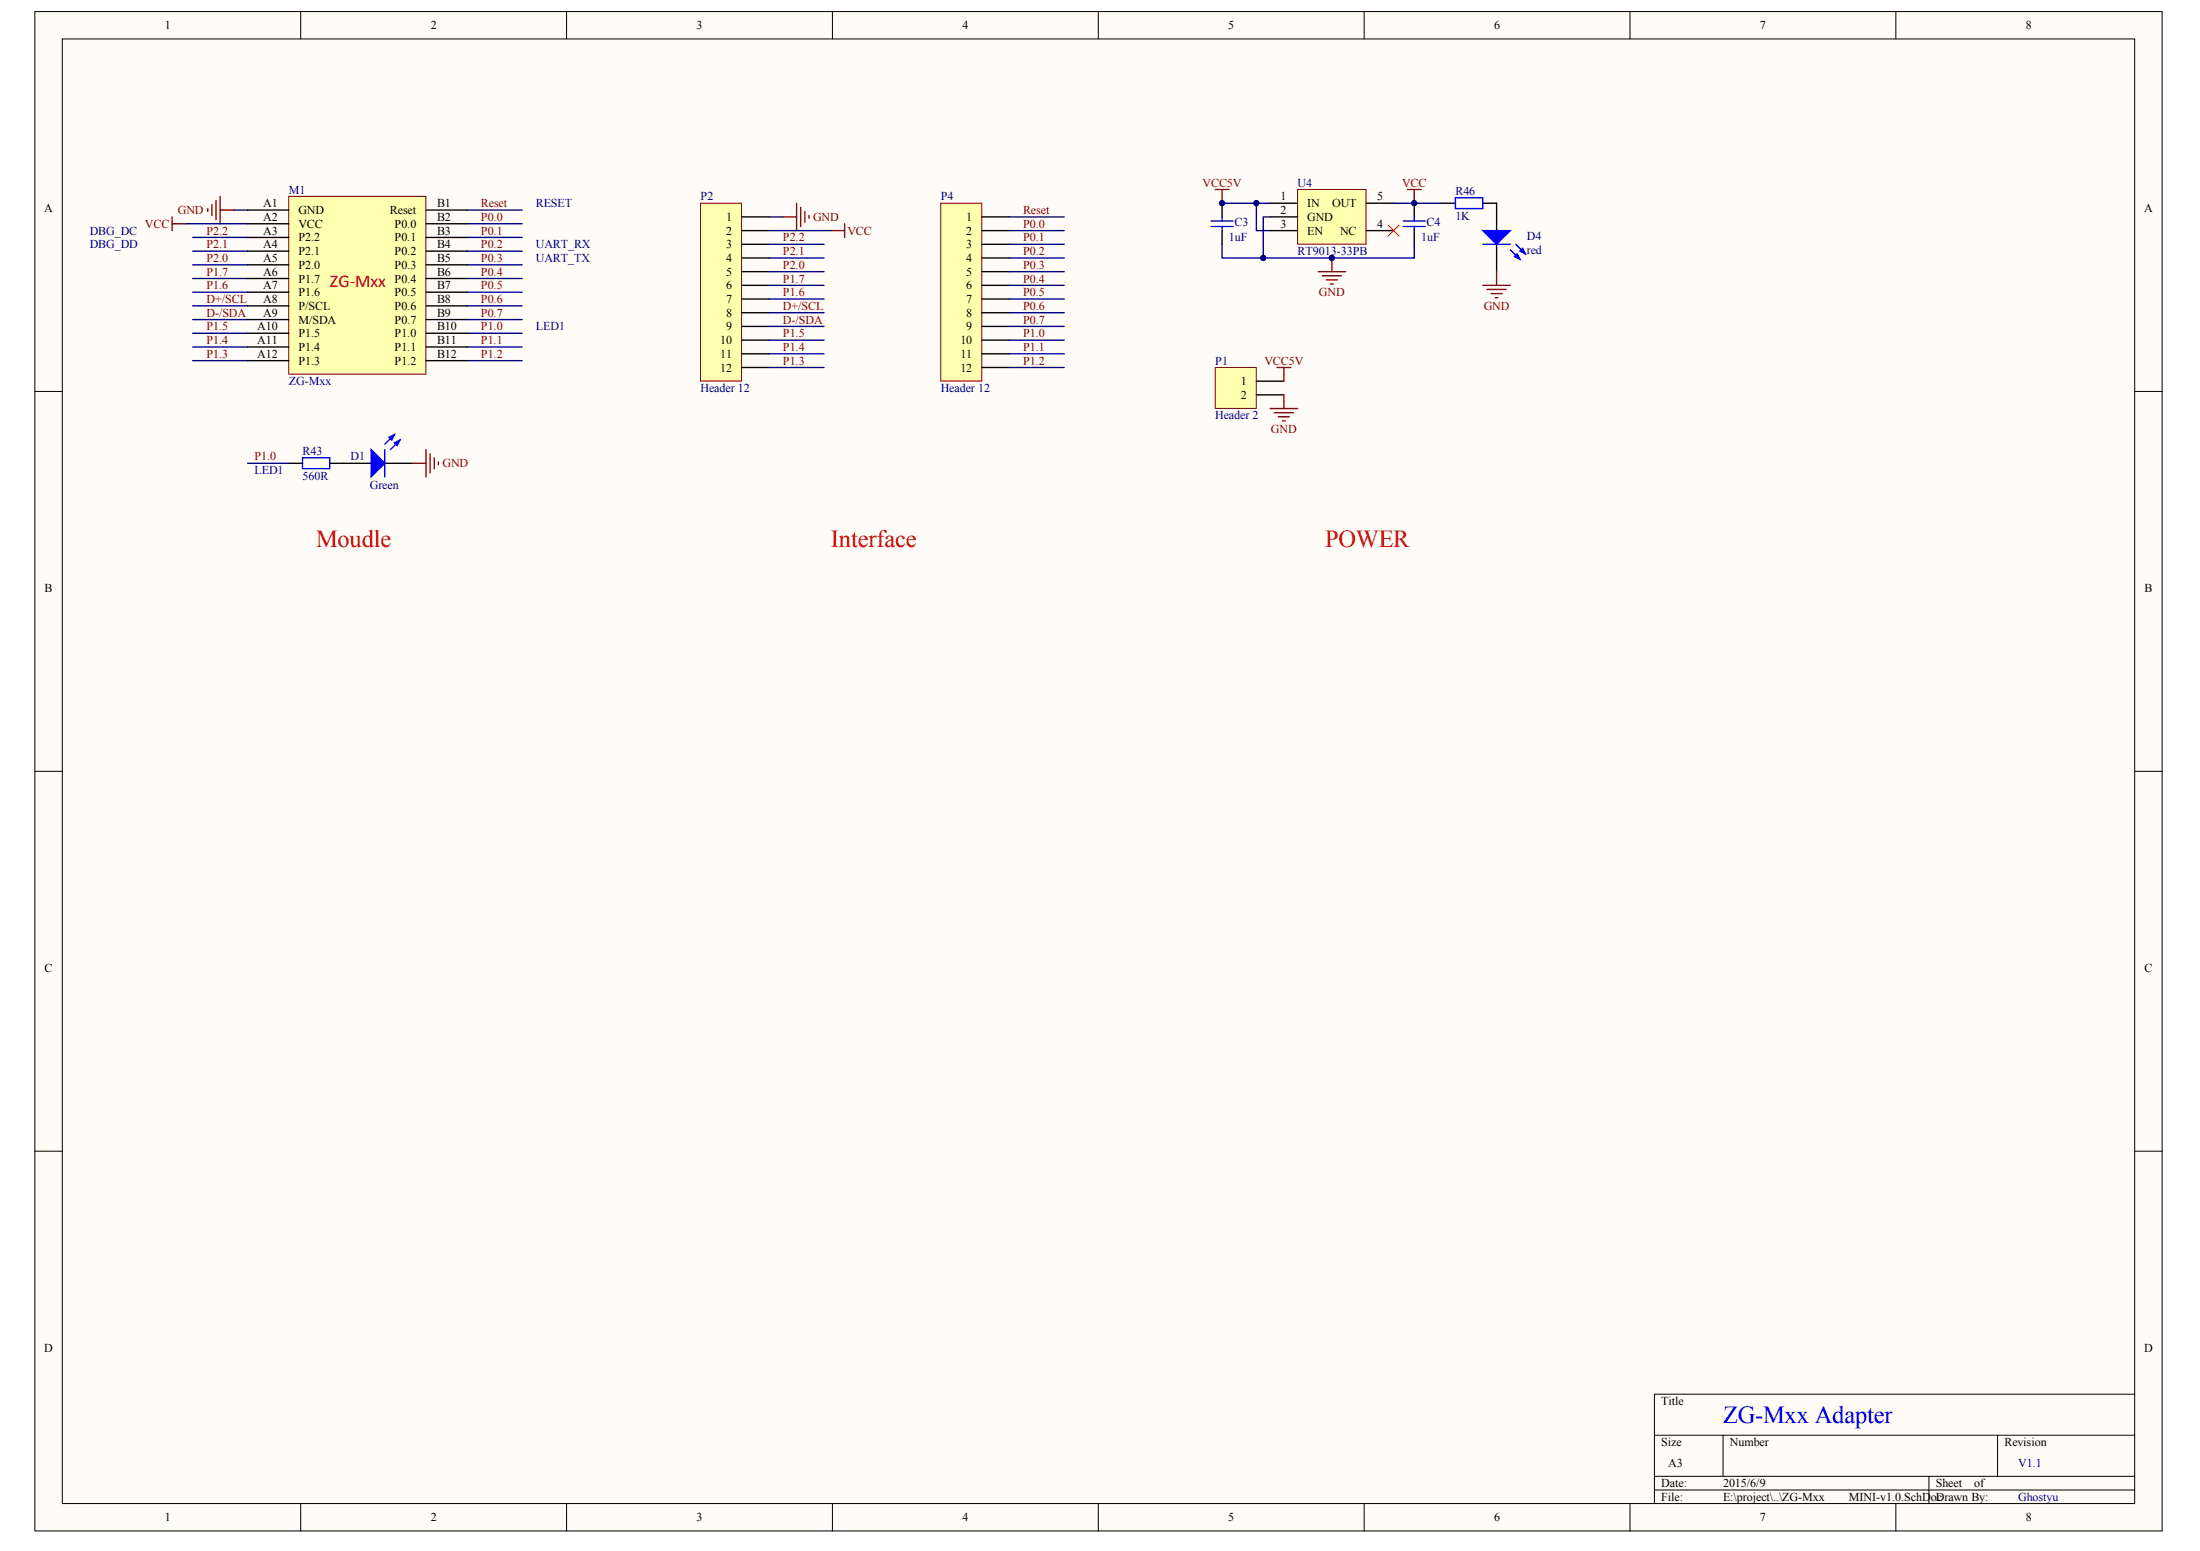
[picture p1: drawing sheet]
# Altium project ZG-Mxx测试板-MINI.PRJPCB
1 sheet, 11 parts. Net scope: global (net labels, ports and power ports of the same name join across sheets).
Board file: ZG-Mxx底板MINI-v1.0.PcbDoc

## Sheet ZG-Mxx底板MINI-v1.0.SchDoc
size A3

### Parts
C3  value 1uF  [R0603-S]  (hidden comment: Cap)
C4  value 1uF  [R0603-S]  (hidden comment: Cap)
D1  Green  [LED0805]
D4  red  [LED0805]
M1  ZG-Mxx  [ZG-M1/1E]
P1  Header 2  [HDR1X2]
P2  Header 12  [HDR2X6]
P4  Header 12  [HDR2X6]
R43  value 560R  [R0603-S]  (hidden comment: Res2)
R46  value 1K  [R0603-S]  (hidden comment: Res2)
U4  RT9013-33PB  [SOT23-5]

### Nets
GND: C3.2 C4.2 D1.2(K) D4.2(K) M1.A1(GND) P1.2 P2.1 U4.2(GND)
VCC: C4.1 M1.A2(VCC) P2.2 R46.2 U4.5(OUT)
VCC5V: C3.1 P1.1 U4.1(IN) U4.3(EN)
D+/SCL: M1.A8(P/SCL) P2.8
D-/SDA: M1.A9(M/SDA) P2.9
P0.0: M1.B2(P0.0) P4.2
P0.1: M1.B3(P0.1) P4.3
P0.2: M1.B4(P0.2) P4.4
P0.3: M1.B5(P0.3) P4.5
P0.4: M1.B6(P0.4) P4.6
P0.5: M1.B7(P0.5) P4.7
P0.6: M1.B8(P0.6) P4.8
P0.7: M1.B9(P0.7) P4.9
P1.0: M1.B10(P1.0) P4.10 R43.2
P1.1: M1.B11(P1.1) P4.11
P1.2: M1.B12(P1.2) P4.12
P1.3: M1.A12(P1.3) P2.12
P1.4: M1.A11(P1.4) P2.11
P1.5: M1.A10(P1.5) P2.10
P1.6: M1.A7(P1.6) P2.7
P1.7: M1.A6(P1.7) P2.6
P2.0: M1.A5(P2.0) P2.5
P2.1: M1.A4(P2.1) P2.4
P2.2: M1.A3(P2.2) P2.3
Reset: M1.B1(Reset) P4.1
NetD1_1: D1.1(A) R43.1
NetD4_1: D4.1(A) R46.1

Not connected (* = marked no-connect by the designer): U4 4(NC)*

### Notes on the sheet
- DBG_DD
- DBG_DC
- RESET
- UART_RX
- UART_TX
- LED1
- (near R43) LED1
- Moudle
- Interface
- POWER
- ZG-Mxx Adapter
- V1.1
- Ghostyu
